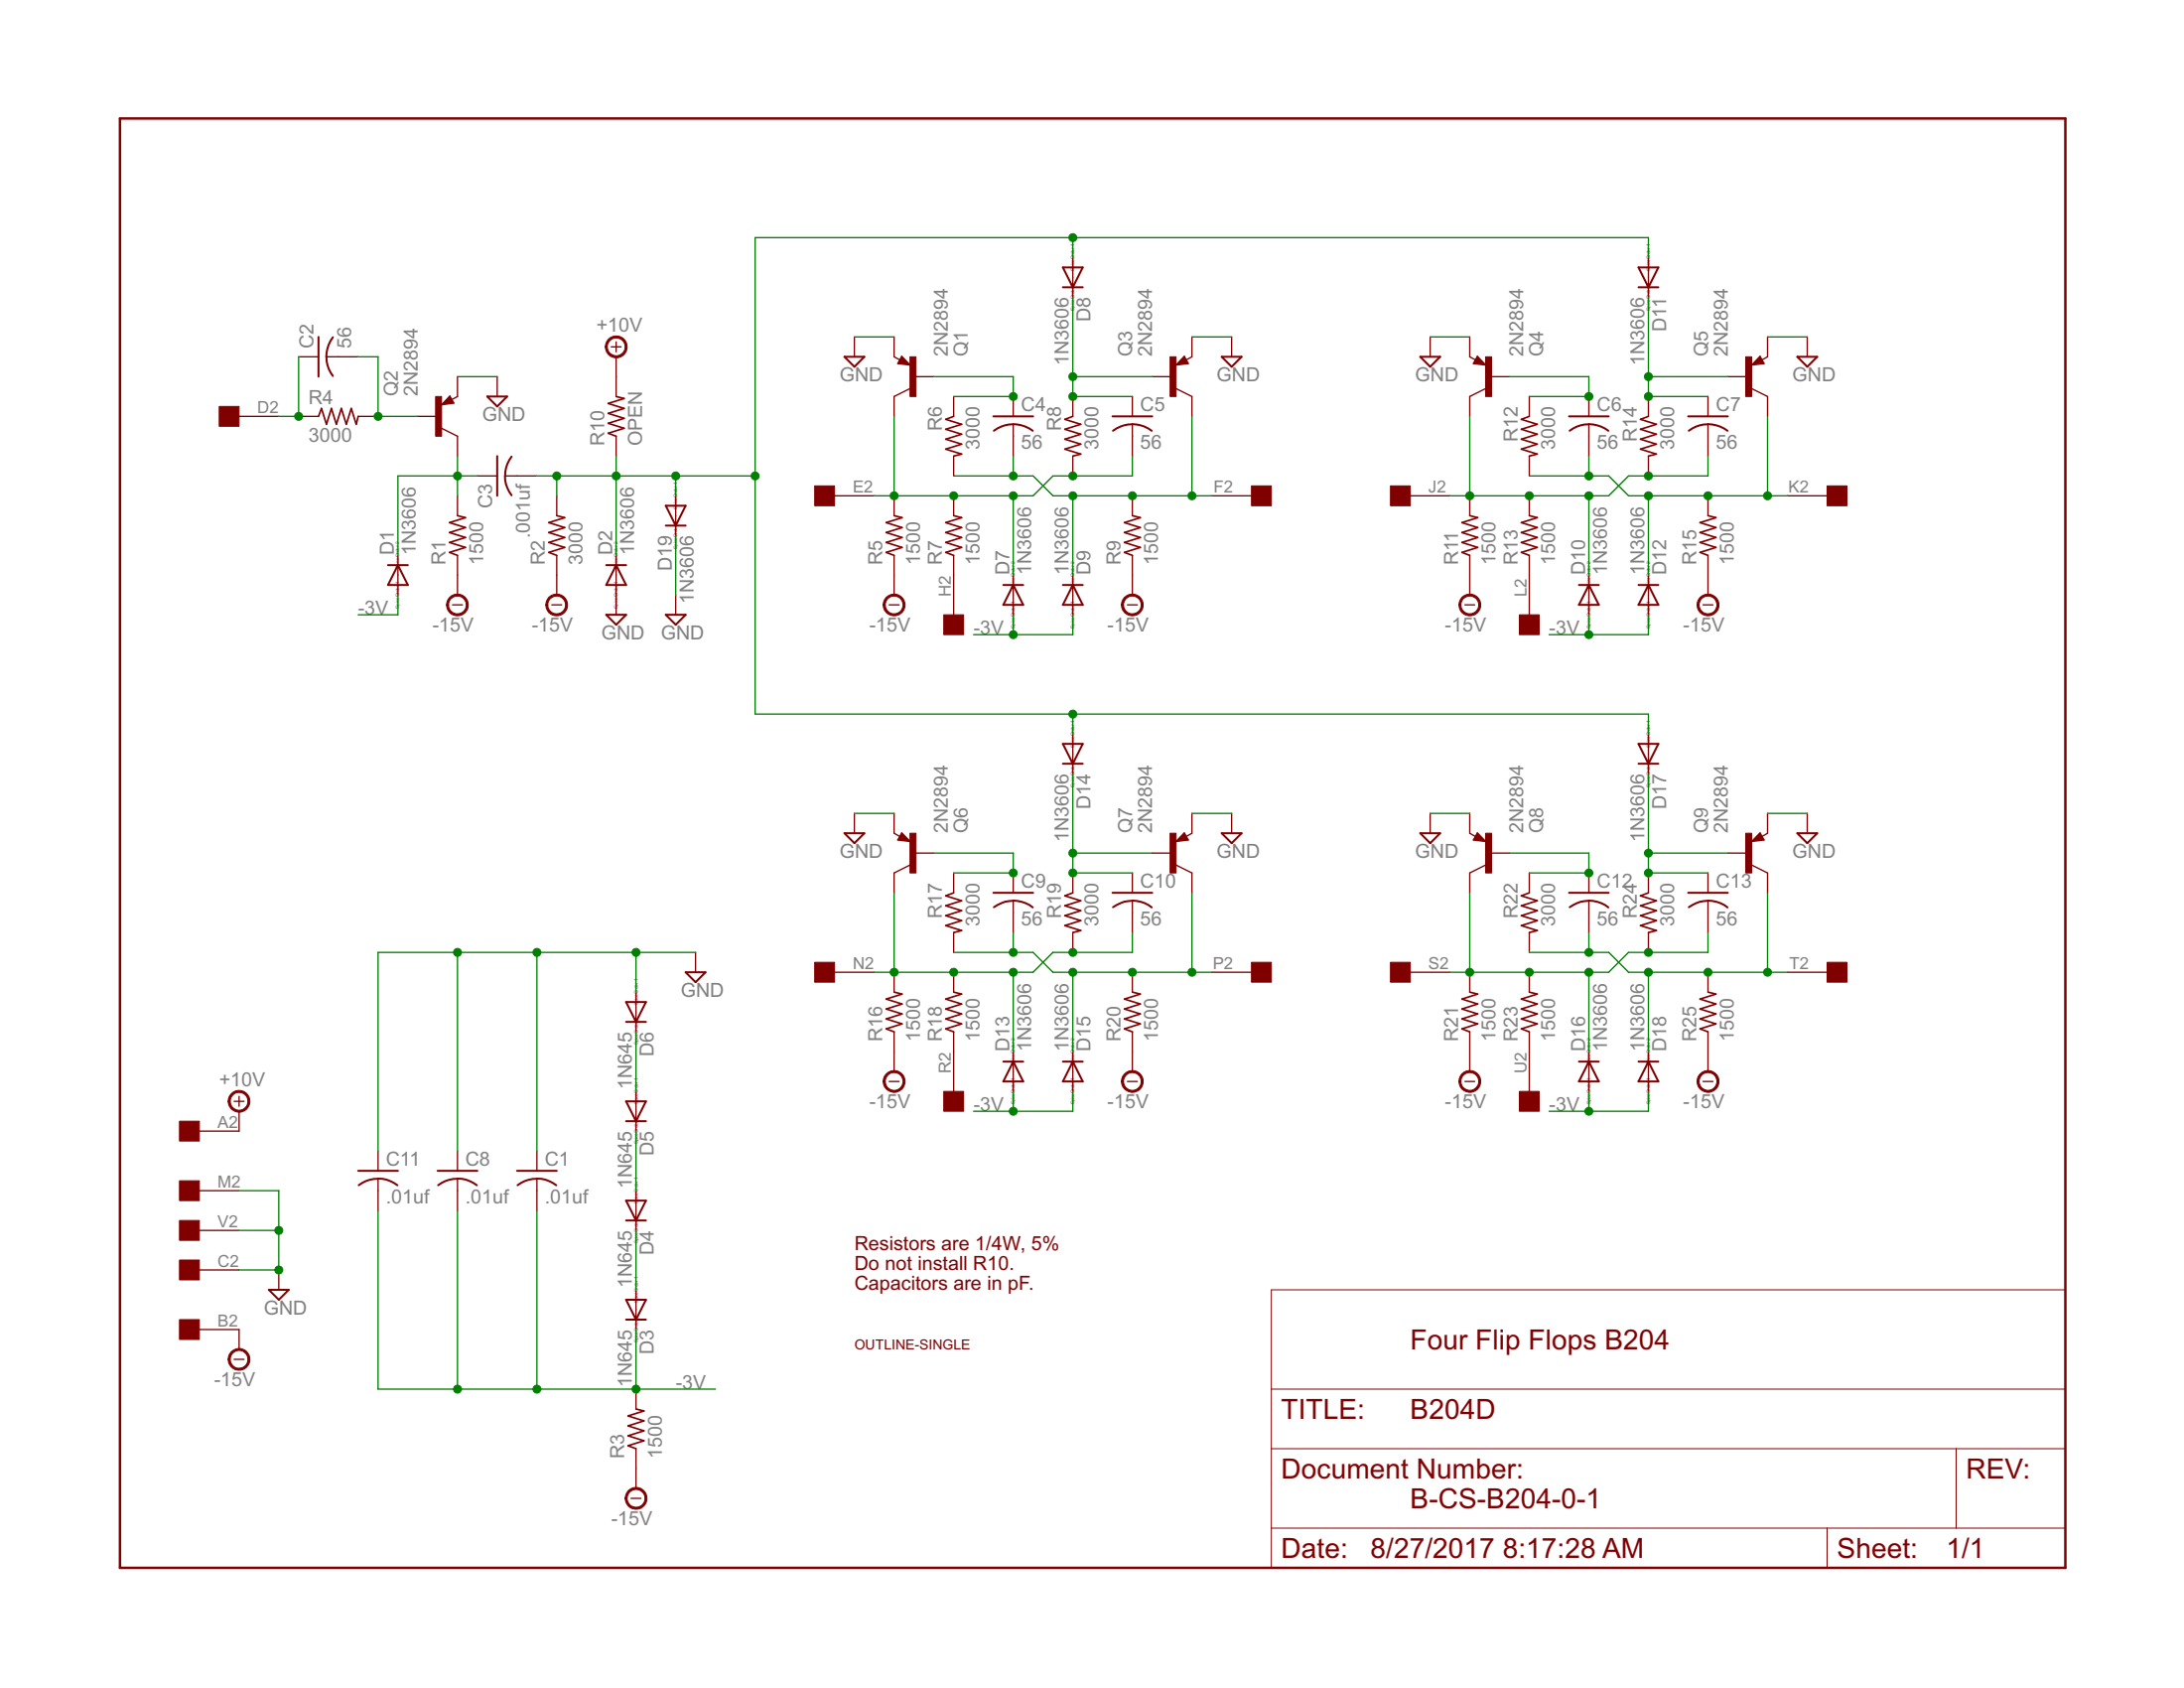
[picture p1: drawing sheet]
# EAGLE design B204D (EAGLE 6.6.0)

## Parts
C1  .01uf  C-US050-025X075  [C050-025X075]
C2  56  C-US075-032X103  [C075-032X103]
C3  .001uf  C-US050-025X075  [C050-025X075]
C4  56  C-US075-032X103  [C075-032X103]
C5  56  C-US075-032X103  [C075-032X103]
C6  56  C-US075-032X103  [C075-032X103]
C7  56  C-US075-032X103  [C075-032X103]
C8  .01uf  C-US050-025X075  [C050-025X075]
C9  56  C-US075-032X103  [C075-032X103]
C10  56  C-US075-032X103  [C075-032X103]
C11  .01uf  C-US050-025X075  [C050-025X075]
C12  56  C-US075-032X103  [C075-032X103]
C13  56  C-US075-032X103  [C075-032X103]
D1  1N3606  1N4148DO35-10  [DO35-10]
D2  1N3606  1N4148DO35-10  [DO35-10]
D3  1N645  1N4148DO35-10  [DO35-10]
D4  1N645  1N4148DO35-10  [DO35-10]
D5  1N645  1N4148DO35-10  [DO35-10]
D6  1N645  1N4148DO35-10  [DO35-10]
D7  1N3606  1N4148DO35-10  [DO35-10]
D8  1N3606  1N4148DO35-10  [DO35-10]
D9  1N3606  1N4148DO35-10  [DO35-10]
D10  1N3606  1N4148DO35-10  [DO35-10]
D11  1N3606  1N4148DO35-10  [DO35-10]
D12  1N3606  1N4148DO35-10  [DO35-10]
D13  1N3606  1N4148DO35-10  [DO35-10]
D14  1N3606  1N4148DO35-10  [DO35-10]
D15  1N3606  1N4148DO35-10  [DO35-10]
D16  1N3606  1N4148DO35-10  [DO35-10]
D17  1N3606  1N4148DO35-10  [DO35-10]
D18  1N3606  1N4148DO35-10  [DO35-10]
D19  1N3606  1N4148DO35-10  [DO35-10]
Q1  2N2894  2N3637  [TO39]
Q2  2N2894  2N3637  [TO39]
Q3  2N2894  2N3637  [TO39]
Q4  2N2894  2N3637  [TO39]
Q5  2N2894  2N3637  [TO39]
Q6  2N2894  2N3637  [TO39]
Q7  2N2894  2N3637  [TO39]
Q8  2N2894  2N3637  [TO39]
Q9  2N2894  2N3637  [TO39]
R1  1500  R-US_0207/10  [0207/10]
R2  3000  R-US_0207/10  [0207/10]
R3  1500  R-US_0207/10  [0207/10]
R4  3000  R-US_0207/10  [0207/10]
R5  1500  R-US_0207/10  [0207/10]
R6  3000  R-US_0207/10  [0207/10]
R7  1500  R-US_0207/10  [0207/10]
R8  3000  R-US_0207/10  [0207/10]
R9  1500  R-US_0207/10  [0207/10]
R10  OPEN  R-US_0207/10  [0207/10]
R11  1500  R-US_0207/10  [0207/10]
R12  3000  R-US_0207/10  [0207/10]
R13  1500  R-US_0207/10  [0207/10]
R14  3000  R-US_0207/10  [0207/10]
R15  1500  R-US_0207/10  [0207/10]
R16  1500  R-US_0207/10  [0207/10]
R17  3000  R-US_0207/10  [0207/10]
R18  1500  R-US_0207/10  [0207/10]
R19  3000  R-US_0207/10  [0207/10]
R20  1500  R-US_0207/10  [0207/10]
R21  1500  R-US_0207/10  [0207/10]
R22  3000  R-US_0207/10  [0207/10]
R23  1500  R-US_0207/10  [0207/10]
R24  3000  R-US_0207/10  [0207/10]
R25  1500  R-US_0207/10  [0207/10]
U$1  OUTLINE-SINGLE  [SINGLE]
U$2  EDGE-1  [EDGE-CON1]

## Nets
+10V [Power]: R10.2 U$2.A2
-3V [Power]: C1.2 C8.2 C11.2 D1.A D3.C D7.A D9.A D10.A D12.A D13.A D15.A D16.A D18.A R3.2
-15V [Power]: R1.1 R2.1 R3.1 R5.1 R9.1 R11.1 R15.1 R16.1 R20.1 R21.1 R25.1 U$2.B2
GND [Power]: C1.1 C8.1 C11.1 D2.A D6.A D19.C Q1.1(E) Q2.1(E) Q3.1(E) Q4.1(E) Q5.1(E) Q6.1(E) Q7.1(E) Q8.1(E) Q9.1(E) U$2.C2 U$2.M2 U$2.V2
N$1: C2.1 R4.1 U$2.D2
N$2: C4.1 Q1.2(B) R6.1
N$3: C2.2 Q2.2(B) R4.2
N$4: C3.1 D1.C Q2.3(C) R1.2
N$5: R7.1 U$2.H2
N$6: C5.2 D7.C Q1.3(C) R5.2 R7.2 R8.2 U$2.E2
N$7: C5.1 D8.C Q3.2(B) R8.1
N$8: C3.2 D2.C D8.A D11.A D14.A D17.A D19.A R2.2 R10.1
N$9: C4.2 D9.C Q3.3(C) R6.2 R9.2 U$2.F2
N$10: R13.1 U$2.L2
N$12: C6.1 Q4.2(B) R12.1
N$13: D4.A D5.C
N$14: C7.1 D11.C Q5.2(B) R14.1
N$15: C7.2 D10.C Q4.3(C) R11.2 R13.2 R14.2 U$2.J2
N$16: D3.A D4.C
N$17: C6.2 D12.C Q5.3(C) R12.2 R15.2 U$2.K2
N$18: R18.1 U$2.R2
N$20: C9.1 Q6.2(B) R17.1
N$21: C10.1 D14.C Q7.2(B) R19.1
N$22: C10.2 D13.C Q6.3(C) R16.2 R18.2 R19.2 U$2.N2
N$23: C9.2 D15.C Q7.3(C) R17.2 R20.2 U$2.P2
N$24: R23.1 U$2.U2
N$26: C12.1 Q8.2(B) R22.1
N$27: C13.1 D17.C Q9.2(B) R24.1
N$28: C13.2 D16.C Q8.3(C) R21.2 R23.2 R24.2 U$2.S2
N$29: C12.2 D18.C Q9.3(C) R22.2 R25.2 U$2.T2
N$31: D5.A D6.C

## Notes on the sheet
- Resistors are 1/4W, 5%
- Do not install R10.
- Capacitors are in pF.
- Four Flip Flops B204
- B-CS-B204-0-1
